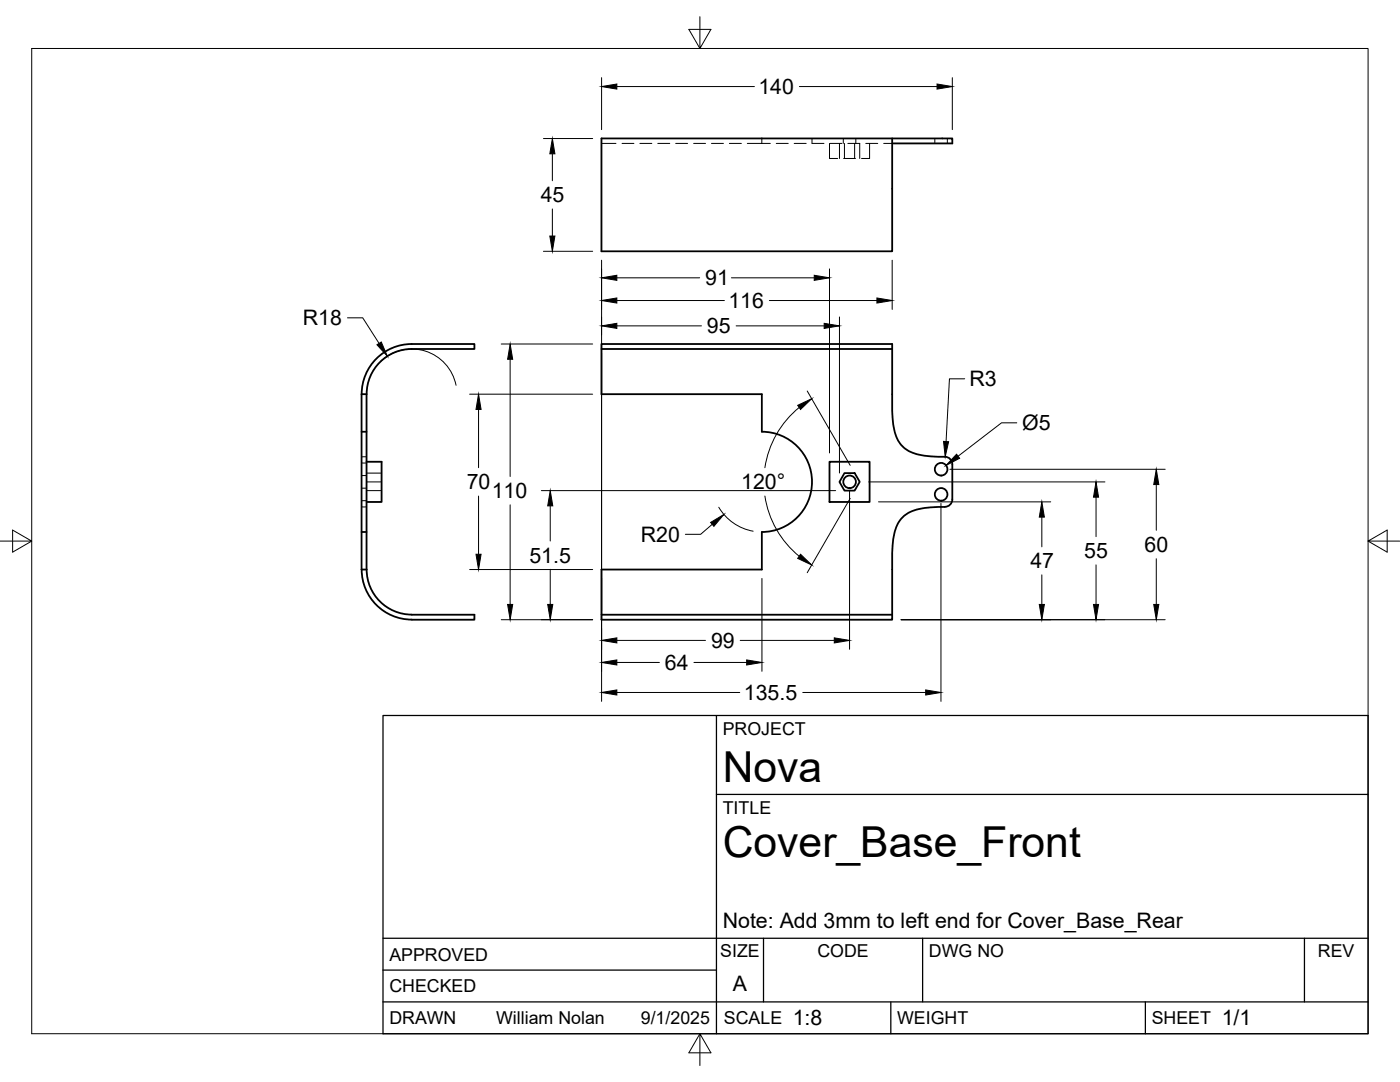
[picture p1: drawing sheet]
<svg xmlns="http://www.w3.org/2000/svg" width="279mm" height="216mm" viewBox="0 0 279 216" stroke-linecap="round" stroke-linejoin="round" font-family="sans-serif">
<!-- layer: Visible -->
<g fill="none" stroke="#000" stroke-width=".36">
<path d="M178.1 27.6v22.5h-58.1v-22.5h70.1v1h-12M72.2 78.7h1v34.9h-1zM72.2 78.6a10 10 0 0 1 10-10h12.5v1h-12.5a9 9 0 0 0-9 9M120 69.6h58.1v-1h-58.1v10.1h32v7.4M178.1 69.6v11.6a13.4 13.4 0 0 0 1.3 7 6.4 6.4 0 0 0 5.1 2.7l2.7 .2a2.92 2.92 0 0 1 2.6 .7l.3 .8v7.1a1.63 1.63 0 0 1-2.1 1.5 13.4 13.4 0 0 0-7 1.3 6.4 6.4 0 0 0-2.7 5.1l-.2 2.7v12.4M72.2 86.1h1M73.2 92.1h3v8.1h-3M152.1 86.1a10 10 0 0 1 10 10 10 10 0 0 1-10 10.1M165.5 92.1h8v8.1h-8zM168.5 94.4h2.1l1 1.7-1 1.8h-2.1l-1-1.7zM72.2 106.2h1M72.2 113.6a10 10 0 0 0 10 10.1h12.5v-1l-12.5-.1a9 9 0 0 1-9-9"/>
<path d="M152 106.2v7.4h-32v10.1h58.1v-1M120 122.7h58.1"/>
<circle cx="169.6" cy="96.1" r="1.26"/>
<circle cx="187.8" cy="93.6" r="1.26"/>
<circle cx="187.8" cy="98.6" r="1.26"/>
</g>
<!-- layer: Hidden -->
<g fill="none" stroke="#000" stroke-width=".2">
<path d="M120 28.6h2.9M124.1 28.6h2.4M127.7 28.6h2.4M131.3 28.6h2.4M134.9 28.6h2.3M138.4 28.6h2.4M142 28.6h2.4M145.6 28.6h2.4M152 27.6v1h-2.9M152 28.6h1.7M154.9 28.6h2.4M158.5 28.6h2.4"/>
<path d="M162.1 27.6v1h2.3M165.5 28.6v3h1.7M165.7 28.6h2.3M167.5 28.6v3M168.3 27.6v1M168.4 31.6h2.3M168.5 28.6v3M169.2 28.6h2.4v3M170.6 28.6v3M170.8 27.6v1M172.8 28.6h2.4M173.5 28.6v3h-1.6"/>
<path d="M176.4 28.6h1.7M186.6 27.6v1M189.1 27.6v1M72.2 91.1h1M72.2 97.4h1M72.2 94.9h1M72.2 99.9h1M72.2 92.4h1M73.2 94.4h3M73.2 96.2h3M73.2 97.9h3M72.2 101.2h1"/>
</g>
<!-- layer: Border -->
<path d="M6.3 9.7h266.7v196.6h-266.7zM139.7 3.3v6.4l2.2-3.8h-4.4l2.2 3.8M0 108h6.3l-3.8-2.2v4.4l3.8-2.2M273 108l3.8 2.2v-4.4l-3.8 2.2h6.4M139.7 206.3l-2.2 3.8h4.4l-2.2-3.8v6.3" fill="none" stroke="#000" stroke-width=".2"/>
<!-- layer: Titleblock -->
<path d="M76.4 142.8h196.6v63.5h-196.6zM143 158.5h130M143 142.8v63.5M76.4 199.9h196.6M76.4 193.6h66.6M76.4 187.2h196.6M152.4 187.2v12.7M177.8 199.9v6.4M184.1 187.2v12.7M228.6 199.9v6.4M260.3 187.2v12.7" fill="none" stroke="#000" stroke-width=".25"/>
<!-- layer: FD_Dimensions -->
<g fill="none" stroke="#000" stroke-width=".2">
<path d="M120.1 15.5v10.4M123.1 17.3h27.5M159.5 17.3h27.5M190.1 15.5v10.4M108.5 27.6h9.8M110.2 30.7v5.4M108.5 50.1h9.8M110.2 41.7v5.4M120.1 51.9v88.1M123.1 55.4h16.5M123.1 60h21.5M146 55.4h16.5"/>
<path d="M153.5 60h21.5M165.5 53.7v36.7M178.1 51.9v9.8M69.3 63.4h3.1l3.2 5.1M75.9 72.2a9 9 0 0 1 15.1 4.7M93.7 78.7h24.6M100 68.6h18.3M101.8 71.7v23.4M123.1 65h16.9M146.9 65h17.6M161.1 78l8.6 14.9M167.5 63.2v31.2"/>
<path d="M192.5 75.6h-3l-.7 12.5M95.5 81.7v11.6M95.5 99v11.6M108 97.9h58.8M152.7 99a19.1 19.1 0 0 0 6.8 12M159.5 81.3a19.1 19.1 0 0 0-6.8 12M169.5 97.9v31.7M169.7 99.4l-8.6 14.9M173.4 96.2h47.1M189.6 93.6h42.9M202.9 84.4h-3l-8.7 6.6M218.7 99.2v7.9"/>
<path d="M230.8 96.7v9.1M93.7 113.6h24.6M101.8 100.7v19.9M109.8 100.9v7.1M109.8 113.6v7M142.1 104.6l-2.3 2h-3M143.4 101.2a10 10 0 0 0 6.9 4.8M152.1 115.4v18.6M175.3 100.1h34.4M187.8 100.4v39.6M207.9 103.2v5.9M207.9 114.7v5.9"/>
<path d="M218.7 112.7v7.9M230.8 111.5v9.1M100 123.7h18.3M123.1 138.2h24.5M123.1 127.8h17.7M123.1 132.2h8.5M138.5 132.2h10.5M147.7 127.8h18.8M160.2 138.2h24.5M179.8 123.7h52.7"/>
</g>
<g fill="#000" stroke="#000" stroke-width=".2">
<path d="M120.1 17.3l3-.5v1zM187 16.8l3.1 .5-3.1 .5zM110.2 27.6l.5 3.1h-1zM109.7 47.1h1l-.5 3zM120.1 55.4l3-.5v1zM120.1 60l3-.5v1zM162.5 54.9l3 .5-3 .5zM175 59.5l3.1 .5-3.1 .5zM75.2 68.8l.9-.6 1.2 2.9zM101.8 68.6l.5 3.1h-1zM120.1 65l3-.5v1zM164.5 64.5l3 .5-3 .5z"/>
<path d="M95.5 78.7l.5 3h-1zM159.2 80.9l2.8-1.3-2.2 2.1zM188.3 88.1h1l-.7 3zM190.9 90.6l.6 .8-2.7 1.5zM218.7 96.2l.5 3h-1zM230.8 93.6l.5 3.1h-1zM95 110.6h1l-.5 3zM109.8 97.9l.5 3h-1zM141.8 104.2l2.7-1.5-2 2.3zM159.8 110.6l2.2 2.1-2.8-1.3zM207.9 100.1l.5 3.1h-1zM101.3 120.6h1l-.5 3.1z"/>
<path d="M109.3 120.6h1l-.5 3.1zM120.1 138.2l3-.5v1zM120.1 127.8l3-.5v1zM120.1 132.2l3-.5v1zM149 131.7l3.1 .5-3.1 .5zM166.5 127.3l3 .5-3 .5zM184.7 137.7l3.1 .5-3.1 .5zM207.4 120.6h1l-.5 3.1zM218.2 120.6h1l-.5 3.1zM230.3 120.6h1l-.5 3.1z"/>
</g>
<g font-size="8.5">
<text x="144.3" y="156">Nova</text>
<text x="144.3" y="171">Cover_Base_Front</text>
</g>
<g font-size="4.3">
<text x="151.4" y="18.8">140</text>
<text x="107.9" y="40.4">45</text>
<text x="140.7" y="56.9">91</text>
<text x="60.4" y="64.9">R18</text>
<text x="145.4" y="61.4">116</text>
<text x="141.1" y="66.5">95</text>
<text x="193.5" y="77.1">R3</text>
<text x="204" y="85.8">Ø5</text>
<text x="93.1" y="97.6">70</text>
<text x="98.1" y="99.4">110</text>
<text x="147.9" y="97.6">120°</text>
<text x="105.7" y="112.3">51.5</text>
<text x="127.9" y="108.1">R20</text>
<text x="205.6" y="113.4">47</text>
<text x="216.4" y="111.4">55</text>
<text x="228.4" y="110.2">60</text>
<text x="141.9" y="129.3">99</text>
<text x="132.7" y="133.7">64</text>
<text x="148.5" y="139.7">135.5</text>
<text x="144.3" y="185.2">Note: Add 3mm to left end for Cover_Base_Rear</text>
<text x="146.3" y="197.7">A</text>
<text x="158.2" y="204.6">1:8</text>
<text x="243.8" y="204.6">1/1</text>
</g>
<g font-size="3.5">
<text x="144.3" y="146.6">PROJECT</text>
<text x="144.3" y="162.3">TITLE</text>
<text x="77.7" y="191.7">APPROVED</text>
<text x="143.7" y="191">SIZE</text>
<text x="163.1" y="191">CODE</text>
<text x="185.4" y="191">DWG NO</text>
<text x="263" y="191">REV</text>
<text x="77.7" y="198">CHECKED</text>
<text x="77.7" y="204.4">DRAWN</text>
<text x="99" y="204.4">William Nolan</text>
<text x="127.9" y="204.4">9/1/2025</text>
<text x="144.5" y="204.4">SCALE</text>
<text x="179" y="204.4">WEIGHT</text>
<text x="229.8" y="204.4">SHEET</text>
</g>
</svg>
